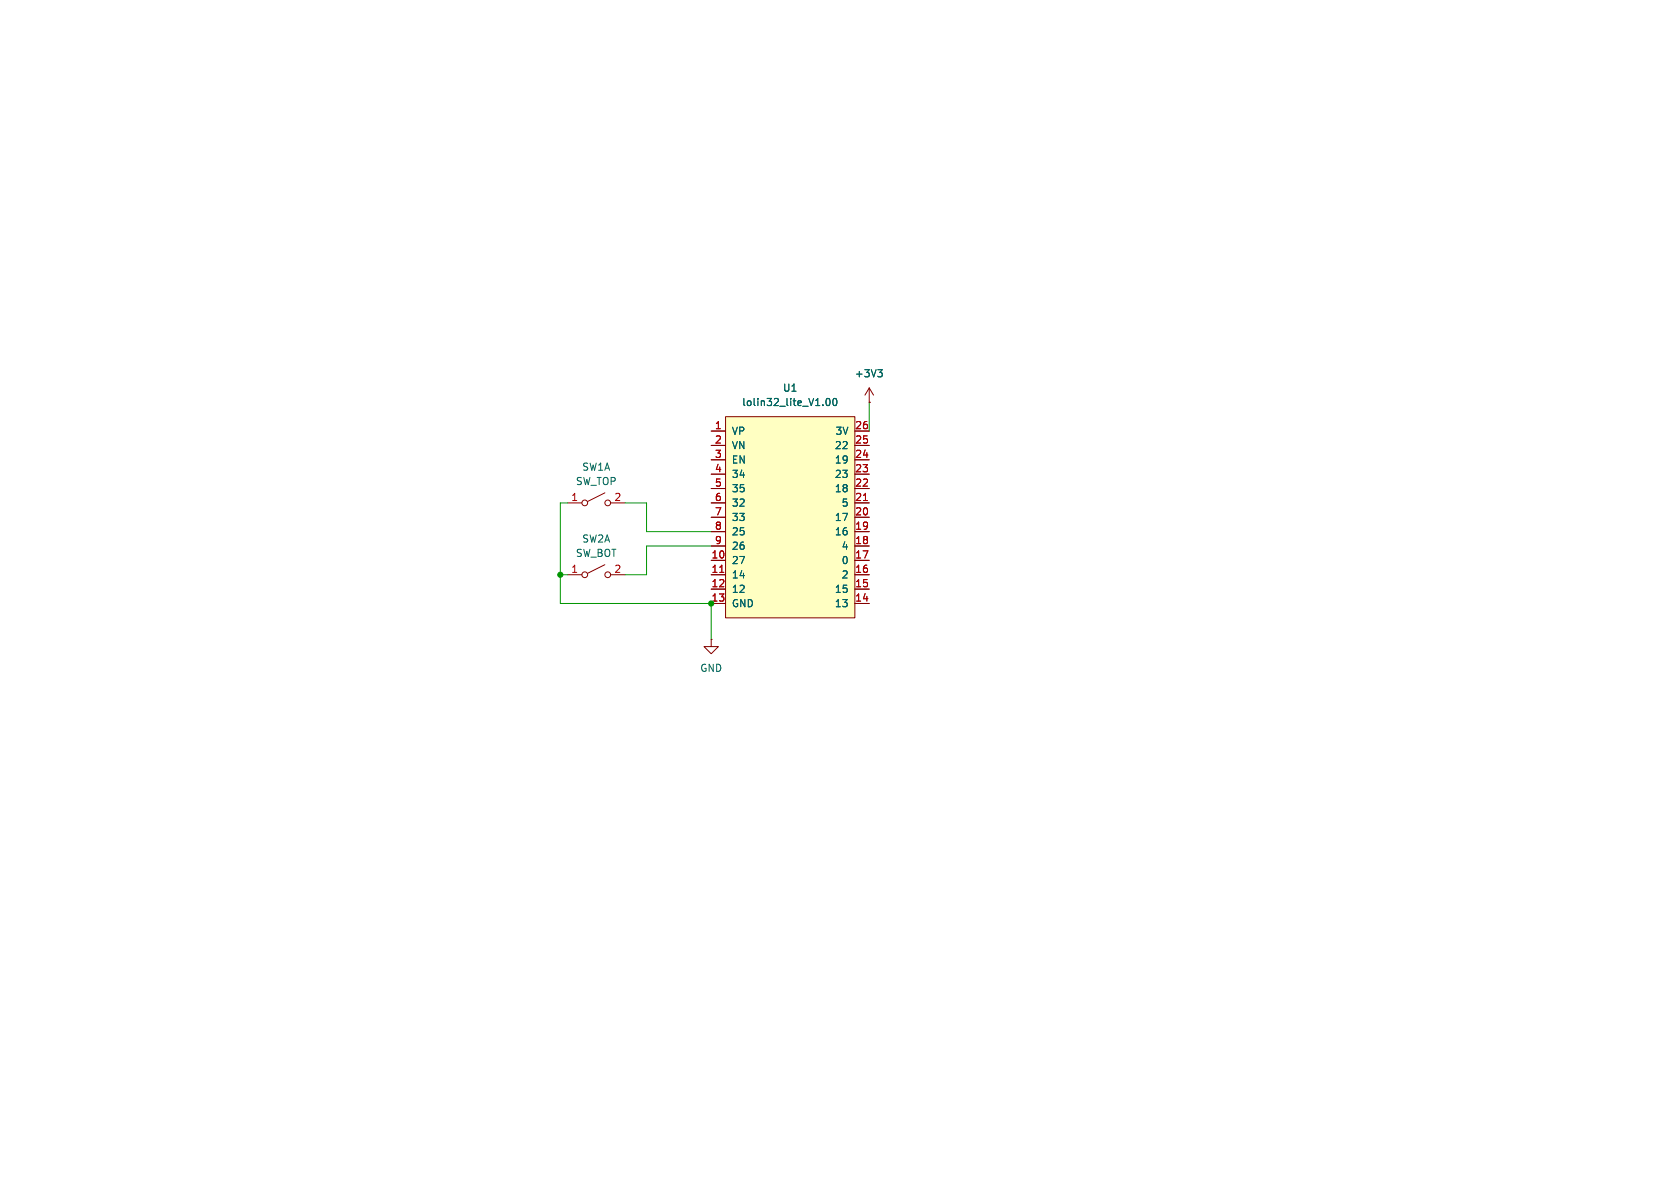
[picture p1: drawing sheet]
(kicad_sch
 (version 20250114)
 (generator "eeschema")
 (generator_version "9.0")
 (paper "A4")
 (lib_symbols
  (symbol "Switch:SW_DPST_x2"
   (pin_names
    (offset 0) (hide yes)) (exclude_from_sim no) (in_bom yes) (on_board yes)
   (property "Reference" "SW" (at 0 3.175 0) (effects (font (size 1.27 1.27))))
   (property "Value" "SW_DPST_x2" (at 0 -2.54 0) (effects (font (size 1.27 1.27))))
   (property "Footprint" "" (at 0 0 0) (effects (font (size 1.27 1.27)) (hide yes)))
   (property "Datasheet" "~" (at 0 0 0) (effects (font (size 1.27 1.27)) (hide yes)))
   (property "Description" "Single Pole Single Throw (SPST) switch, separate symbol" (at 0 0 0) (effects (font (size 1.27 1.27)) (hide yes)))
   (symbol "SW_DPST_x2_0_0"
    (circle (center -2.032 0) (radius 0.508) (stroke (width 0) (type default)) (fill (type none)))
    (polyline (pts (xy -1.524 0.254) (xy 1.524 1.778)) (stroke (width 0) (type default)) (fill (type none)))
    (circle (center 2.032 0) (radius 0.508) (stroke (width 0) (type default)) (fill (type none))))
   (symbol "SW_DPST_x2_1_1"
    (pin passive line (at -5.08 0 0) (length 2.54) (name "A" (effects (font (size 1.27 1.27)))) (number "1" (effects (font (size 1.27 1.27)))))
    (pin passive line (at 5.08 0 180) (length 2.54) (name "B" (effects (font (size 1.27 1.27)))) (number "2" (effects (font (size 1.27 1.27))))))
   (symbol "SW_DPST_x2_2_1"
    (pin passive line (at -5.08 0 0) (length 2.54) (name "A" (effects (font (size 1.27 1.27)))) (number "3" (effects (font (size 1.27 1.27)))))
    (pin passive line (at 5.08 0 180) (length 2.54) (name "B" (effects (font (size 1.27 1.27)))) (number "4" (effects (font (size 1.27 1.27))))))
   (embedded_fonts no))
  (symbol "lolin32_lite_v1.00:lolin32_lite_V1.00"
   (pin_names
    (offset 1.016)) (exclude_from_sim no) (in_bom yes) (on_board yes)
   (property "Reference" "U" (at -10.16 19.05 0) (effects (font (size 1.27 1.27))))
   (property "Value" "lolin32_lite_V1.00" (at 0 1.27 90) (effects (font (size 1.27 1.27))))
   (property "Footprint" "" (at -10.16 19.05 0) (effects (font (size 1.27 1.27)) (hide yes)))
   (property "Datasheet" "" (at -10.16 19.05 0) (effects (font (size 1.27 1.27)) (hide yes)))
   (property "Description" "" (at 0 0 0) (effects (font (size 1.27 1.27)) (hide yes)))
   (symbol "lolin32_lite_V1.00_0_0"
    (pin input line (at -13.97 15.24 0) (length 2.54) (name "VP" (effects (font (size 1.27 1.27)))) (number "1" (effects (font (size 1.27 1.27))))))
   (symbol "lolin32_lite_V1.00_0_1"
    (rectangle (start -11.43 17.78) (end 11.43 -17.78) (stroke (width 0) (type solid)) (fill (type background))))
   (symbol "lolin32_lite_V1.00_1_1"
    (pin input line (at -13.97 12.7 0) (length 2.54) (name "VN" (effects (font (size 1.27 1.27)))) (number "2" (effects (font (size 1.27 1.27)))))
    (pin input line (at -13.97 10.16 0) (length 2.54) (name "EN" (effects (font (size 1.27 1.27)))) (number "3" (effects (font (size 1.27 1.27)))))
    (pin input line (at -13.97 7.62 0) (length 2.54) (name "34" (effects (font (size 1.27 1.27)))) (number "4" (effects (font (size 1.27 1.27)))))
    (pin input line (at -13.97 5.08 0) (length 2.54) (name "35" (effects (font (size 1.27 1.27)))) (number "5" (effects (font (size 1.27 1.27)))))
    (pin input line (at -13.97 2.54 0) (length 2.54) (name "32" (effects (font (size 1.27 1.27)))) (number "6" (effects (font (size 1.27 1.27)))))
    (pin input line (at -13.97 0 0) (length 2.54) (name "33" (effects (font (size 1.27 1.27)))) (number "7" (effects (font (size 1.27 1.27)))))
    (pin input line (at -13.97 -2.54 0) (length 2.54) (name "25" (effects (font (size 1.27 1.27)))) (number "8" (effects (font (size 1.27 1.27)))))
    (pin input line (at -13.97 -5.08 0) (length 2.54) (name "26" (effects (font (size 1.27 1.27)))) (number "9" (effects (font (size 1.27 1.27)))))
    (pin input line (at -13.97 -7.62 0) (length 2.54) (name "27" (effects (font (size 1.27 1.27)))) (number "10" (effects (font (size 1.27 1.27)))))
    (pin input line (at -13.97 -10.16 0) (length 2.54) (name "14" (effects (font (size 1.27 1.27)))) (number "11" (effects (font (size 1.27 1.27)))))
    (pin input line (at -13.97 -12.7 0) (length 2.54) (name "12" (effects (font (size 1.27 1.27)))) (number "12" (effects (font (size 1.27 1.27)))))
    (pin input line (at -13.97 -15.24 0) (length 2.54) (name "GND" (effects (font (size 1.27 1.27)))) (number "13" (effects (font (size 1.27 1.27)))))
    (pin input line (at 13.97 15.24 180) (length 2.54) (name "3V" (effects (font (size 1.27 1.27)))) (number "26" (effects (font (size 1.27 1.27)))))
    (pin input line (at 13.97 12.7 180) (length 2.54) (name "22" (effects (font (size 1.27 1.27)))) (number "25" (effects (font (size 1.27 1.27)))))
    (pin input line (at 13.97 10.16 180) (length 2.54) (name "19" (effects (font (size 1.27 1.27)))) (number "24" (effects (font (size 1.27 1.27)))))
    (pin input line (at 13.97 7.62 180) (length 2.54) (name "23" (effects (font (size 1.27 1.27)))) (number "23" (effects (font (size 1.27 1.27)))))
    (pin input line (at 13.97 5.08 180) (length 2.54) (name "18" (effects (font (size 1.27 1.27)))) (number "22" (effects (font (size 1.27 1.27)))))
    (pin input line (at 13.97 2.54 180) (length 2.54) (name "5" (effects (font (size 1.27 1.27)))) (number "21" (effects (font (size 1.27 1.27)))))
    (pin input line (at 13.97 0 180) (length 2.54) (name "17" (effects (font (size 1.27 1.27)))) (number "20" (effects (font (size 1.27 1.27)))))
    (pin input line (at 13.97 -2.54 180) (length 2.54) (name "16" (effects (font (size 1.27 1.27)))) (number "19" (effects (font (size 1.27 1.27)))))
    (pin input line (at 13.97 -5.08 180) (length 2.54) (name "4" (effects (font (size 1.27 1.27)))) (number "18" (effects (font (size 1.27 1.27)))))
    (pin input line (at 13.97 -7.62 180) (length 2.54) (name "0" (effects (font (size 1.27 1.27)))) (number "17" (effects (font (size 1.27 1.27)))))
    (pin input line (at 13.97 -10.16 180) (length 2.54) (name "2" (effects (font (size 1.27 1.27)))) (number "16" (effects (font (size 1.27 1.27)))))
    (pin input line (at 13.97 -12.7 180) (length 2.54) (name "15" (effects (font (size 1.27 1.27)))) (number "15" (effects (font (size 1.27 1.27)))))
    (pin input line (at 13.97 -15.24 180) (length 2.54) (name "13" (effects (font (size 1.27 1.27)))) (number "14" (effects (font (size 1.27 1.27))))))
   (embedded_fonts no))
  (symbol "power:+3V3"
   (power)
   (pin_numbers (hide yes))
   (pin_names
    (offset 0) (hide yes)) (exclude_from_sim no) (in_bom yes) (on_board yes)
   (property "Reference" "#PWR" (at 0 -3.81 0) (effects (font (size 1.27 1.27)) (hide yes)))
   (property "Value" "+3V3" (at 0 3.556 0) (effects (font (size 1.27 1.27))))
   (property "Footprint" "" (at 0 0 0) (effects (font (size 1.27 1.27)) (hide yes)))
   (property "Datasheet" "" (at 0 0 0) (effects (font (size 1.27 1.27)) (hide yes)))
   (property "Description" "Power symbol creates a global label with name \"+3V3\"" (at 0 0 0) (effects (font (size 1.27 1.27)) (hide yes)))
   (symbol "+3V3_0_1"
    (polyline (pts (xy -0.762 1.27) (xy 0 2.54)) (stroke (width 0) (type default)) (fill (type none)))
    (polyline (pts (xy 0 2.54) (xy 0.762 1.27)) (stroke (width 0) (type default)) (fill (type none)))
    (polyline (pts (xy 0 0) (xy 0 2.54)) (stroke (width 0) (type default)) (fill (type none))))
   (symbol "+3V3_1_1"
    (pin power_in line (at 0 0 90) (length 0) (name "~" (effects (font (size 1.27 1.27)))) (number "1" (effects (font (size 1.27 1.27))))))
   (embedded_fonts no))
  (symbol "power:GND"
   (power)
   (pin_numbers (hide yes))
   (pin_names
    (offset 0) (hide yes)) (exclude_from_sim no) (in_bom yes) (on_board yes)
   (property "Reference" "#PWR" (at 0 -6.35 0) (effects (font (size 1.27 1.27)) (hide yes)))
   (property "Value" "GND" (at 0 -3.81 0) (effects (font (size 1.27 1.27))))
   (property "Footprint" "" (at 0 0 0) (effects (font (size 1.27 1.27)) (hide yes)))
   (property "Datasheet" "" (at 0 0 0) (effects (font (size 1.27 1.27)) (hide yes)))
   (property "Description" "Power symbol creates a global label with name \"GND\" , ground" (at 0 0 0) (effects (font (size 1.27 1.27)) (hide yes)))
   (symbol "GND_0_1"
    (polyline (pts (xy 0 0) (xy 0 -1.27) (xy 1.27 -1.27) (xy 0 -2.54) (xy -1.27 -1.27) (xy 0 -1.27)) (stroke (width 0) (type default)) (fill (type none))))
   (symbol "GND_1_1"
    (pin power_in line (at 0 0 270) (length 0) (name "~" (effects (font (size 1.27 1.27)))) (number "1" (effects (font (size 1.27 1.27))))))
   (embedded_fonts no)))
 (junction
  (at 99.06 101.6)
  (diameter 0)
  (color 0 0 0 0))
 (junction
  (at 125.73 106.68)
  (diameter 0)
  (color 0 0 0 0))
 (wire
  (pts (xy 99.06 101.6) (xy 99.06 88.9))
  (stroke (width 0) (type default)))
 (wire
  (pts (xy 110.49 88.9) (xy 114.3 88.9))
  (stroke (width 0) (type default)))
 (wire
  (pts (xy 110.49 101.6) (xy 114.3 101.6))
  (stroke (width 0) (type default)))
 (wire
  (pts (xy 114.3 96.52) (xy 125.73 96.52))
  (stroke (width 0) (type default)))
 (wire
  (pts (xy 153.67 71.12) (xy 153.67 76.2))
  (stroke (width 0) (type default)))
 (wire
  (pts (xy 114.3 88.9) (xy 114.3 93.98))
  (stroke (width 0) (type default)))
 (wire
  (pts (xy 99.06 101.6) (xy 100.33 101.6))
  (stroke (width 0) (type default)))
 (wire
  (pts (xy 99.06 106.68) (xy 125.73 106.68))
  (stroke (width 0) (type default)))
 (wire
  (pts (xy 125.73 113.03) (xy 125.73 106.68))
  (stroke (width 0) (type default)))
 (wire
  (pts (xy 99.06 106.68) (xy 99.06 101.6))
  (stroke (width 0) (type default)))
 (wire
  (pts (xy 99.06 88.9) (xy 100.33 88.9))
  (stroke (width 0) (type default)))
 (wire
  (pts (xy 114.3 93.98) (xy 125.73 93.98))
  (stroke (width 0) (type default)))
 (wire
  (pts (xy 114.3 101.6) (xy 114.3 96.52))
  (stroke (width 0) (type default)))
 (symbol
  (lib_id "power:+3V3")
  (at 153.67 71.12 0)
  (unit 1)
  (exclude_from_sim no)
  (in_bom yes)
  (on_board yes)
  (dnp no)
  (fields_autoplaced yes)
  (property "Reference" "#PWR01" (at 153.67 74.93 0) (effects (font (size 1.27 1.27)) (hide yes)))
  (property "Value" "+3V3" (at 153.67 66.04 0) (effects (font (size 1.27 1.27))))
  (property "Footprint" "" (at 153.67 71.12 0) (effects (font (size 1.27 1.27)) (hide yes)))
  (property "Datasheet" "" (at 153.67 71.12 0) (effects (font (size 1.27 1.27)) (hide yes)))
  (property "Description" "Power symbol creates a global label with name \"+3V3\"" (at 153.67 71.12 0) (effects (font (size 1.27 1.27)) (hide yes)))
  (pin "1"))
 (symbol
  (lib_id "lolin32_lite_v1.00:lolin32_lite_V1.00")
  (at 139.7 91.44 0)
  (unit 1)
  (exclude_from_sim no)
  (in_bom yes)
  (on_board yes)
  (dnp no)
  (fields_autoplaced yes)
  (property "Reference" "U1" (at 139.7 68.58 0) (effects (font (size 1.27 1.27))))
  (property "Value" "lolin32_lite_V1.00" (at 139.7 71.12 0) (effects (font (size 1.27 1.27))))
  (property "Footprint" "" (at 129.54 72.39 0) (effects (font (size 1.27 1.27)) (hide yes)))
  (property "Datasheet" "" (at 129.54 72.39 0) (effects (font (size 1.27 1.27)) (hide yes)))
  (property "Description" "" (at 139.7 91.44 0) (effects (font (size 1.27 1.27)) (hide yes)))
  (pin "9")
  (pin "24")
  (pin "21")
  (pin "12")
  (pin "14")
  (pin "11")
  (pin "15")
  (pin "8")
  (pin "25")
  (pin "19")
  (pin "17")
  (pin "1")
  (pin "4")
  (pin "3")
  (pin "2")
  (pin "16")
  (pin "13")
  (pin "26")
  (pin "23")
  (pin "5")
  (pin "22")
  (pin "18")
  (pin "20")
  (pin "10")
  (pin "7")
  (pin "6"))
 (symbol
  (lib_id "power:GND")
  (at 125.73 113.03 0)
  (unit 1)
  (exclude_from_sim no)
  (in_bom yes)
  (on_board yes)
  (dnp no)
  (fields_autoplaced yes)
  (property "Reference" "#PWR02" (at 125.73 119.38 0) (effects (font (size 1.27 1.27)) (hide yes)))
  (property "Value" "GND" (at 125.73 118.11 0) (effects (font (size 1.27 1.27))))
  (property "Footprint" "" (at 125.73 113.03 0) (effects (font (size 1.27 1.27)) (hide yes)))
  (property "Datasheet" "" (at 125.73 113.03 0) (effects (font (size 1.27 1.27)) (hide yes)))
  (property "Description" "Power symbol creates a global label with name \"GND\" , ground" (at 125.73 113.03 0) (effects (font (size 1.27 1.27)) (hide yes)))
  (pin "1"))
 (symbol
  (lib_id "Switch:SW_DPST_x2")
  (at 105.41 88.9 0)
  (unit 1)
  (exclude_from_sim no)
  (in_bom yes)
  (on_board yes)
  (dnp no)
  (fields_autoplaced yes)
  (property "Reference" "SW1" (at 105.41 82.55 0) (effects (font (size 1.27 1.27))))
  (property "Value" "SW_TOP" (at 105.41 85.09 0) (effects (font (size 1.27 1.27))))
  (property "Footprint" "" (at 105.41 88.9 0) (effects (font (size 1.27 1.27)) (hide yes)))
  (property "Datasheet" "~" (at 105.41 88.9 0) (effects (font (size 1.27 1.27)) (hide yes)))
  (property "Description" "Single Pole Single Throw (SPST) switch, separate symbol" (at 105.41 88.9 0) (effects (font (size 1.27 1.27)) (hide yes)))
  (pin "3")
  (pin "1")
  (pin "2")
  (pin "4"))
 (symbol
  (lib_id "Switch:SW_DPST_x2")
  (at 105.41 101.6 0)
  (unit 1)
  (exclude_from_sim no)
  (in_bom yes)
  (on_board yes)
  (dnp no)
  (fields_autoplaced yes)
  (property "Reference" "SW2" (at 105.41 95.25 0) (effects (font (size 1.27 1.27))))
  (property "Value" "SW_BOT" (at 105.41 97.79 0) (effects (font (size 1.27 1.27))))
  (property "Footprint" "" (at 105.41 101.6 0) (effects (font (size 1.27 1.27)) (hide yes)))
  (property "Datasheet" "~" (at 105.41 101.6 0) (effects (font (size 1.27 1.27)) (hide yes)))
  (property "Description" "Single Pole Single Throw (SPST) switch, separate symbol" (at 105.41 101.6 0) (effects (font (size 1.27 1.27)) (hide yes)))
  (pin "3")
  (pin "1")
  (pin "2")
  (pin "4"))
 (sheet_instances
  (path ""
   (page "1")))
 (embedded_fonts no))
